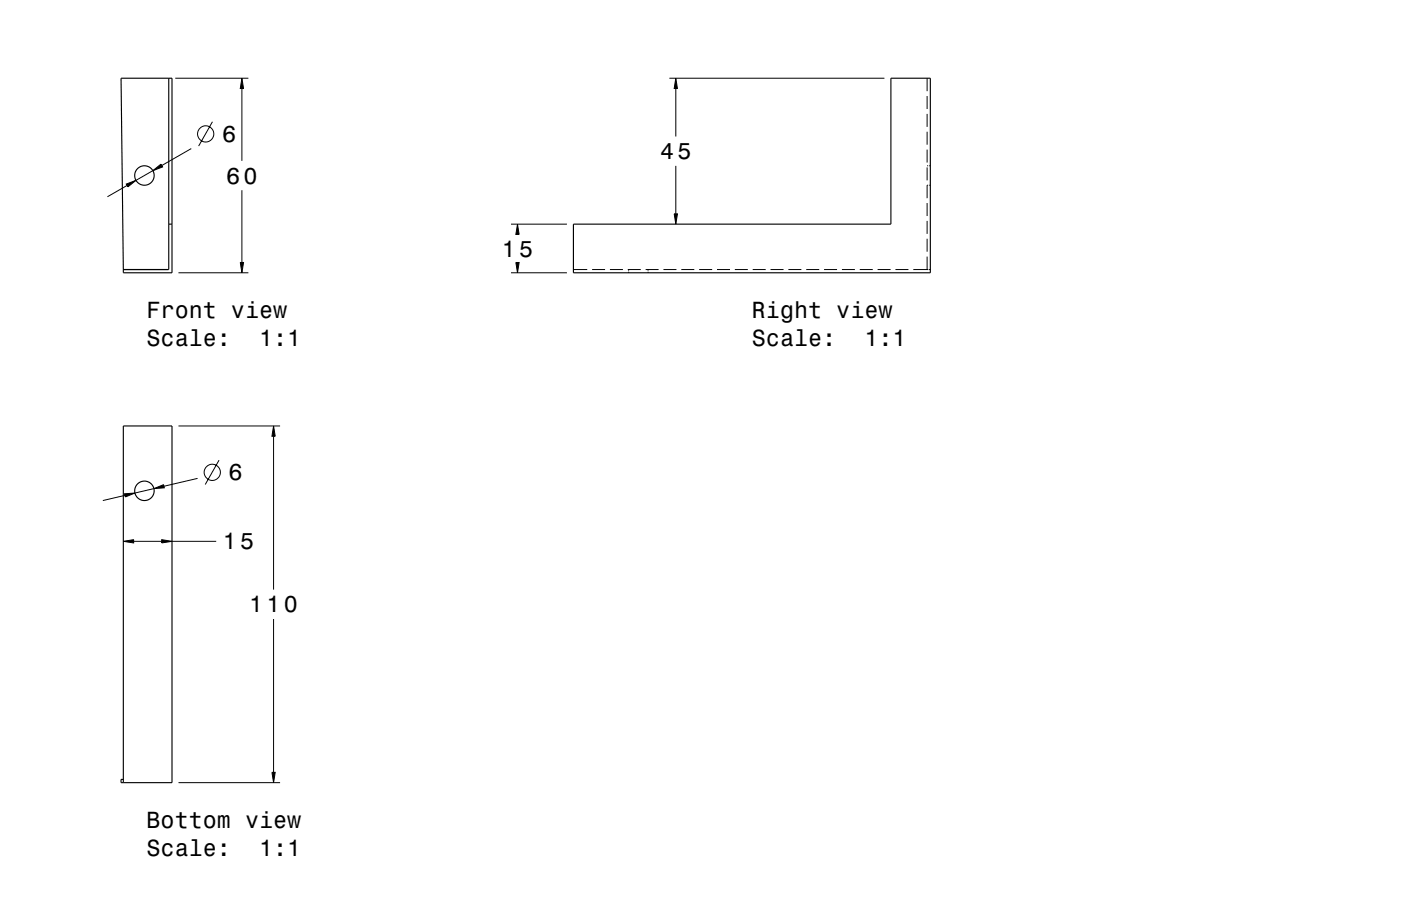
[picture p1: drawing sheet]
<svg xmlns="http://www.w3.org/2000/svg" width="432mm" height="279mm" viewBox="0 0 432 279" stroke-linecap="round" stroke-linejoin="round" font-family="sans-serif">
<g fill="none" stroke="#000" stroke-width=".31">
<path d="M54 24.1h22.6M65.5 37.5l-4.3 7.5M74.6 24.1l.5 3.2h-1zM74.6 27.3v22.3M206.3 24.1h66.3M208.3 24.1l.5 3.2h-1zM208.3 27.3v14.8M285.7 24.1v4M285.7 29.6v4M285.7 35.1v4M38.9 56.8l3-1.2-2.5 2zM39.2 57.2l-6.1 3.5"/>
<path d="M47.1 52.6l2.5-2 .5 .9zM47.1 52.6l-5.2 3M58.9 45.8l-9 5.2M74.6 58.7v22.2M208.3 51.2v14.7M285.7 40.6v4M285.7 46.1v4M285.7 51.6v4M285.7 51.1h.4M286.1 57.1h-.4v4M286.4 51.1h.3M286.4 57.1h.3"/>
<path d="M157.5 69.1h17.2M159.5 69.1l.5 3.2h-1zM207.8 65.9h1l-.5 3.2zM285.7 62.6v4M285.7 68.1v4M285.7 73.6v4M285.7 79.1v4M55 84.1h21.6M74.1 80.9h1l-.5 3.2zM157.5 84.1h17.2M159 80.9h1l-.5 3.2zM176.7 83.1h4.3"/>
<path d="M182.5 83.1h4M188 83.1h4M193.5 83.1h4M193.7 83.1v.4M193.7 83.8v.3M199 83.1h4M199.7 83.1v.4M199.7 83.8v.3M204.5 83.1h4M210 83.1h4M215.5 83.1h4M221 83.1h4"/>
<path d="M226.5 83.1h4M232 83.1h4M237.5 83.1h4M243 83.1h4M248.5 83.1h4M254 83.1h4M259.5 83.1h4M265 83.1h4M270.5 83.1h4M276 83.1h4M286.1 83.1h-4.6M286.4 83.1h.3"/>
<path d="M55 131.4h31.3M84.3 131.4l.5 3.1h-1zM84.3 134.5v47.3M38.4 152.3l3.2-.3-3 1.3zM38.5 152.8l-6.8 1.6M47.4 150.7l3-1.2 .2 .9zM47.4 150.7l-5.8 1.3M60.9 147.5l-10.4 2.5M67.5 141.9l-4.2 7.5M38 166.9l3.2-.5v1zM41.2 166.9h8.6M49.8 166.4l3.2 .5-3.2 .5z"/>
<path d="M53 166.9h13.6M84.3 190.9v47.3M83.8 238.2h1l-.5 3.2zM55 241.4h31.3"/>
<circle cx="63.4" cy="41.3" r="2.51"/>
<circle cx="65.4" cy="145.7" r="2.51"/>
</g>
<g fill="none" stroke="#000" stroke-width=".35">
<path d="M37.3 24.1h15.7v60h-15zM52 24.1v59h-14M52 69.1h1M176.7 69.1h97.9v-45h12.1v60h-110zM38 240.4h-.7v1h15.7v-110h-15v110"/>
<circle cx="44.5" cy="54.1" r="3"/>
<circle cx="44.5" cy="151.4" r="3"/>
</g>
<g fill="#000">
<path d="M74.6 24.1l.5 3.2h-1z" fill-rule="evenodd"/>
<path d="M208.3 24.1l.5 3.2h-1z" fill-rule="evenodd"/>
<path d="M38.9 56.8l3-1.2-2.5 2z" fill-rule="evenodd"/>
<path d="M47.1 52.6l2.5-2 .5 .9z" fill-rule="evenodd"/>
<path d="M159.5 69.1l.5 3.2h-1z" fill-rule="evenodd"/>
<path d="M207.8 65.9h1l-.5 3.2z" fill-rule="evenodd"/>
<path d="M74.1 80.9h1l-.5 3.2z" fill-rule="evenodd"/>
<path d="M159 80.9h1l-.5 3.2z" fill-rule="evenodd"/>
<path d="M84.3 131.4l.5 3.1h-1z" fill-rule="evenodd"/>
<path d="M38.4 152.3l3.2-.3-3 1.3z" fill-rule="evenodd"/>
<path d="M47.4 150.7l3-1.2 .2 .9z" fill-rule="evenodd"/>
<path d="M38 166.9l3.2-.5v1z" fill-rule="evenodd"/>
<path d="M49.8 166.4l3.2 .5-3.2 .5z" fill-rule="evenodd"/>
<path d="M83.8 238.2h1l-.5 3.2z" fill-rule="evenodd"/>
</g>
<g font-size="7.2">
<text x="68.4" y="43.8">6</text>
<text x="203.5" y="49.1">45</text>
<text x="69.7" y="56.6">60</text>
<text x="154.7" y="79.1">15</text>
<text x="45.2" y="98.1">Front view</text>
<text x="231.7" y="98.1">Right view</text>
<text x="45.2" y="106.7">Scale:</text>
<text x="79.9" y="106.7">1:1</text>
<text x="231.7" y="106.7">Scale:</text>
<text x="266.4" y="106.7">1:1</text>
<text x="70.5" y="148.2">6</text>
<text x="68.7" y="169.4">15</text>
<text x="76.8" y="188.9">110</text>
<text x="45.2" y="255.3">Bottom view</text>
<text x="45.2" y="263.9">Scale:</text>
<text x="79.9" y="263.9">1:1</text>
</g>
</svg>
